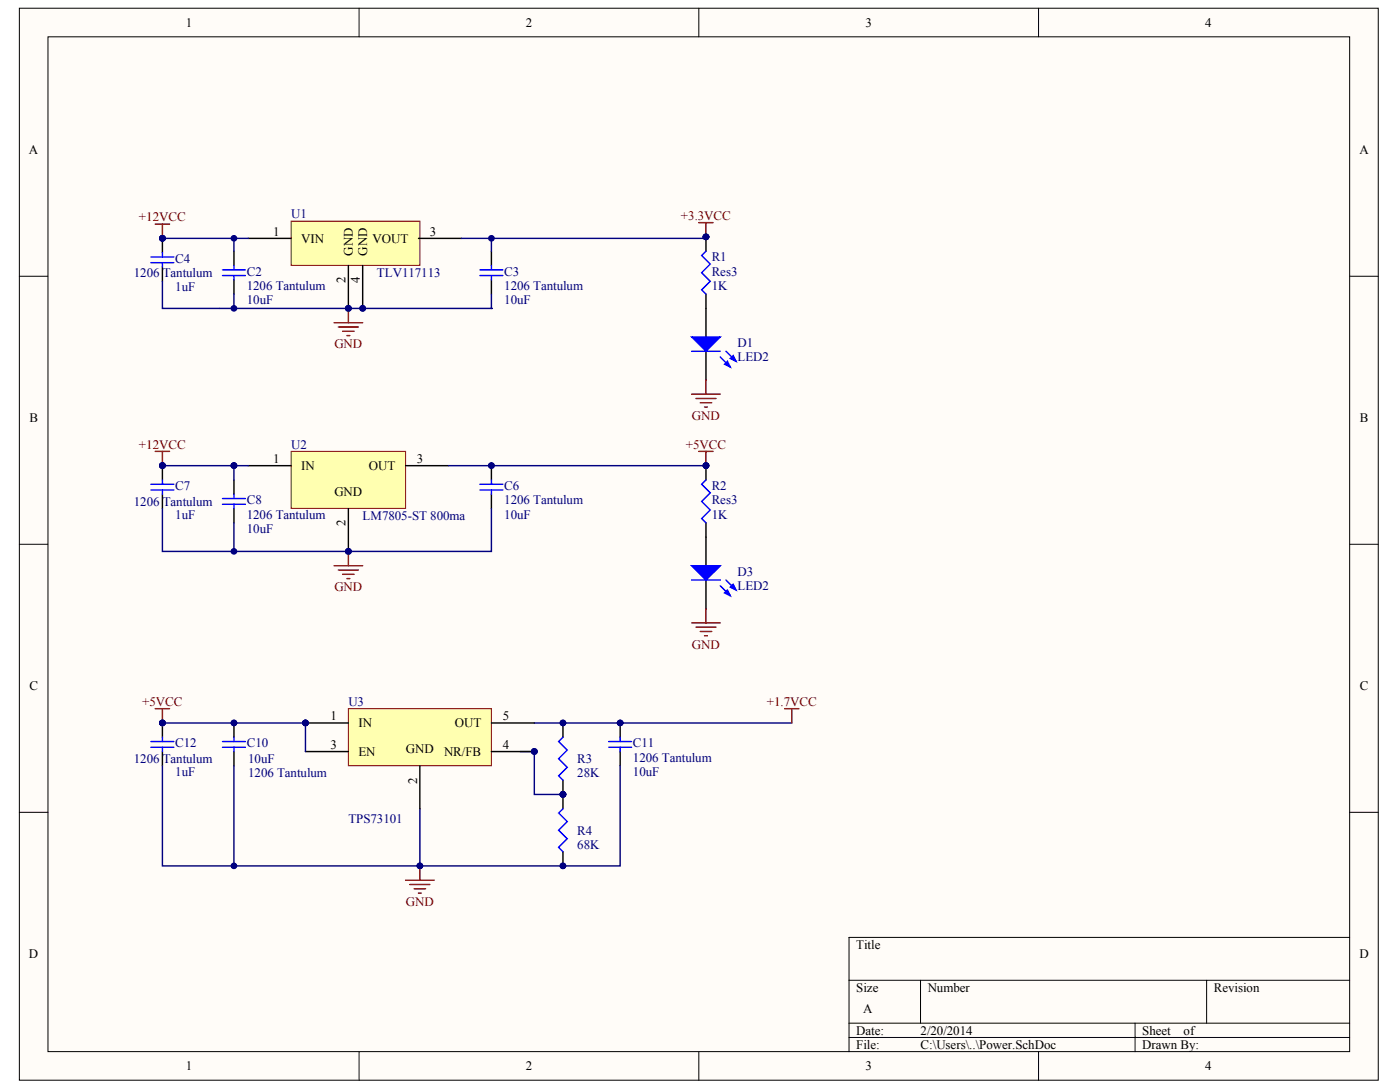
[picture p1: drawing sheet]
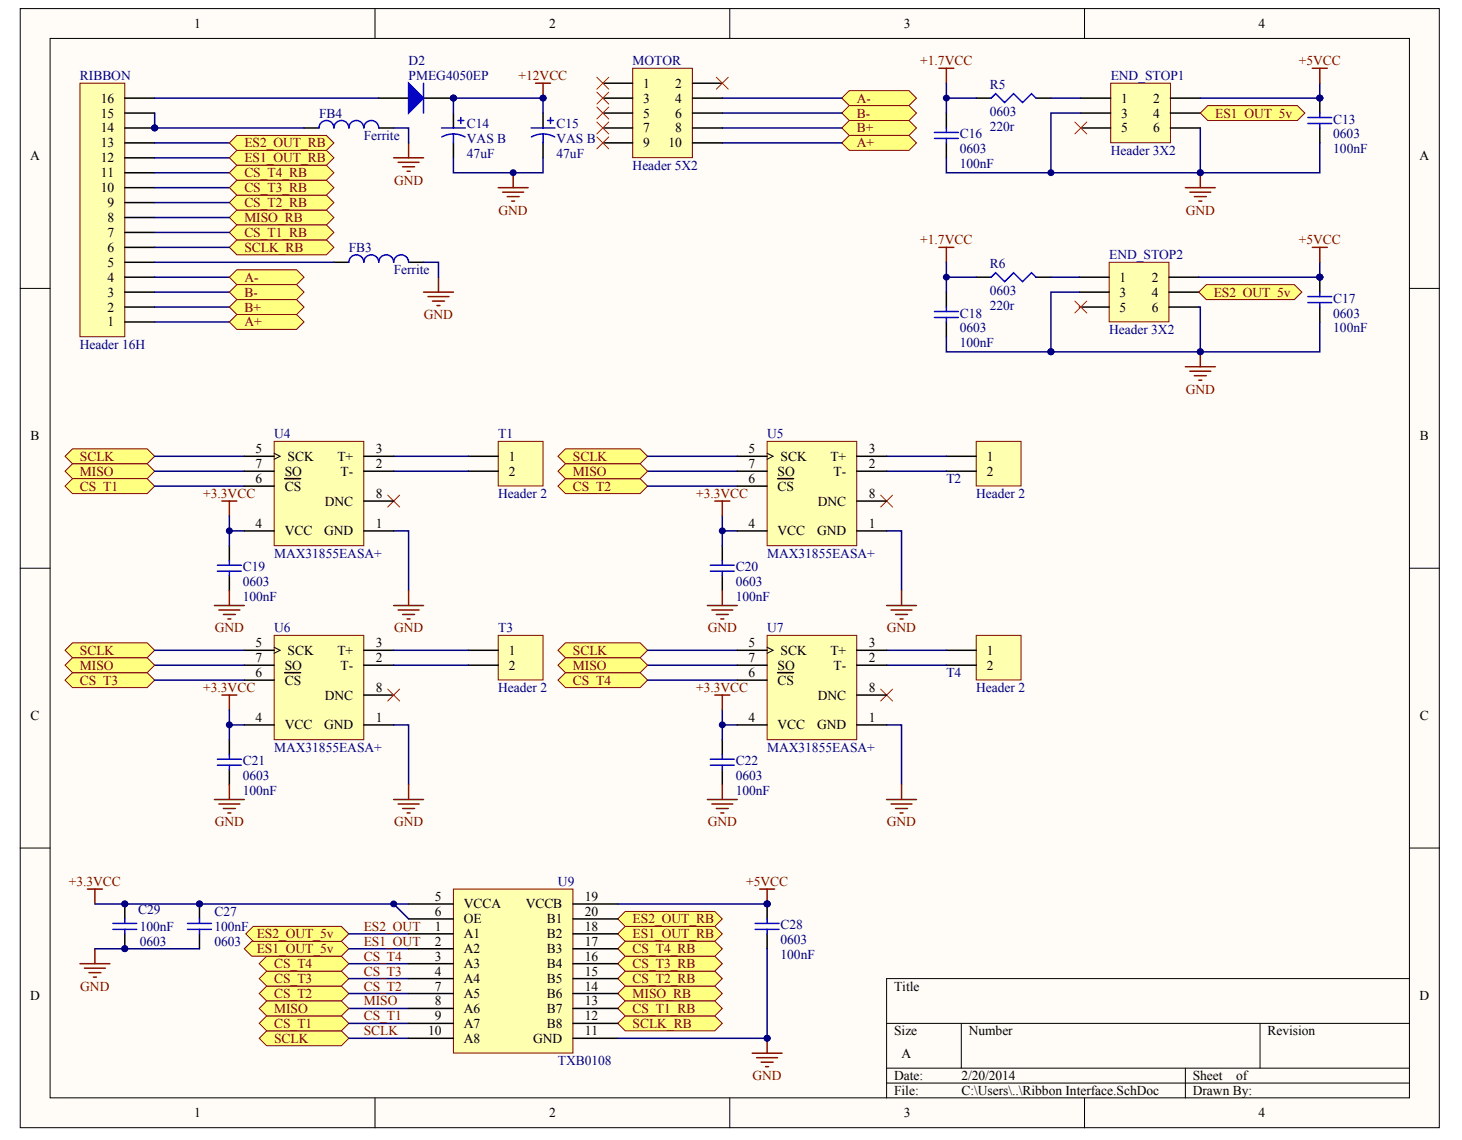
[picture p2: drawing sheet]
# Altium project Cavro Ribbon Interface.PrjPcb
2 sheets, 49 parts. Net scope: flat (ports and power ports of the same name join across sheets).
Board file: Cavro Ribbon Interface Top.PcbDoc
Sheets:
  Ribbon Interface.SchDoc
  Power.SchDoc

## Sheet Ribbon Interface.SchDoc
size A

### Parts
C13  0603  value 100nF  [1608[0603]]
C14  VS C  value 47uF  [Panasonic VS C]
C15  VS C  value 47uF  [Panasonic VS C]
C16  0603  value 100nF  [1608[0603]]
C17  0603  value 100nF  [1608[0603]]
C18  0603  value 100nF  [1608[0603]]
C19  0603  value 100nF  [1608[0603]]
C20  0603  value 100nF  [1608[0603]]
C21  0603  value 100nF  [1608[0603]]
C22  0603  value 100nF  [1608[0603]]
C27  0603  value 100nF  [1608[0603]]
C28  0603  value 100nF  [1608[0603]]
C29  0603  value 100nF  [1608[0603]]
D2  PMEG4050EP  [PMEG4050EP]
END_STOP1  Header 3X2  [HDR2X3]
END_STOP2  Header 3X2  [HDR2X3]
FB3  Ferrite  [SM 0805 - gap trimmed]
FB4  Ferrite  [SM 0805 - gap trimmed]
MOTOR  Header 5X2  [HDR2X5]
R5  0603  value 220r  [J1-0603]
R6  0603  value 220r  [J1-0603]
RIBBON  Header 16H  [HDR1X16H]
T1  Header 2  [HDR1X2]
T2  Header 2  [HDR1X2]
T3  Header 2  [HDR1X2]
T4  Header 2  [HDR1X2]
U4  MAX31855EASA+  [MAXM-S8+4_N]
U5  MAX31855EASA+  [MAXM-S8+4_N]
U6  MAX31855EASA+  [MAXM-S8+4_N]
U7  MAX31855EASA+  [MAXM-S8+4_N]
U9  TXB0108  [TXB0108]

### Ports
A+, A-, B+, B-, CS_T1 (bidir), CS_T1_RB, CS_T2 (bidir), CS_T2_RB, CS_T3 (bidir), CS_T3_RB, CS_T4 (bidir), CS_T4_RB, ES1_OUT_5v, ES1_OUT_RB, ES2_OUT_5v, ES2_OUT_RB, MISO (bidir), MISO_RB, SCLK (bidir), SCLK_RB

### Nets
+1.7VCC: C16.2 C18.2 R5.1 R6.1
+3.3VCC: C19.2 C20.2 C21.2 C22.2 C27.2 C29.2 U4.4(VCC) U5.4(VCC) U6.4(VCC) U7.4(VCC) U9.5(VCCA) U9.6(OE)
+5VCC: C13.2 C17.2 C28.2 END_STOP1.2 END_STOP2.2 U9.19(VCCB)
+12VCC: C14.1 C15.1 D2.1(A)
GND: C13.1 C14.2 C15.2 C16.1 C17.1 C18.1 C19.1 C20.1 C21.1 C22.1 C27.1 C28.1 C29.1 END_STOP1.3 END_STOP1.6 END_STOP2.3 END_STOP2.6 FB3.2 FB4.2 U4.1(GND) U5.1(GND) U6.1(GND) U7.1(GND) U9.11(GND)
CS_T1: U4.6(~{CS}) U9.9(A7) ; port CS_T1
CS_T2: U5.6(~{CS}) U9.7(A5) ; port CS_T2
CS_T3: U6.6(~{CS}) U9.4(A4) ; port CS_T3
CS_T4: U7.6(~{CS}) U9.3(A3) ; port CS_T4
ES1_OUT: END_STOP1.4 U9.2(A2) ; port ES1_OUT_5v
ES2_OUT: END_STOP2.4 U9.1(A1) ; port ES2_OUT_5v
MISO: U4.7(SO) U5.7(SO) U6.7(SO) U7.7(SO) U9.8(A6) ; port MISO
SCLK: U4.5(SCK) U5.5(SCK) U6.5(SCK) U7.5(SCK) U9.10(A8) ; port SCLK
NetD2_2: D2.2(K) RIBBON.16
NetEND_STOP1_1: END_STOP1.1 R5.2
NetEND_STOP2_1: END_STOP2.1 R6.2
NetFB3_1: FB3.1 RIBBON.5
NetFB4_1: FB4.1 RIBBON.14 RIBBON.15
NetMOTOR_4: MOTOR.4 RIBBON.4 ; port A-
NetMOTOR_6: MOTOR.6 RIBBON.3 ; port B-
NetMOTOR_8: MOTOR.8 RIBBON.2 ; port B+
NetMOTOR_10: MOTOR.10 RIBBON.1 ; port A+
NetRIBBON_6: RIBBON.6 U9.12(B8) ; port SCLK_RB
NetRIBBON_7: RIBBON.7 U9.13(B7) ; port CS_T1_RB
NetRIBBON_8: RIBBON.8 U9.14(B6) ; port MISO_RB
NetRIBBON_9: RIBBON.9 U9.15(B5) ; port CS_T2_RB
NetRIBBON_10: RIBBON.10 U9.16(B4) ; port CS_T3_RB
NetRIBBON_11: RIBBON.11 U9.17(B3) ; port CS_T4_RB
NetRIBBON_12: RIBBON.12 U9.18(B2) ; port ES1_OUT_RB
NetRIBBON_13: RIBBON.13 U9.20(B1) ; port ES2_OUT_RB
NetT1_1: T1.1 U4.3(T+)
NetT1_2: T1.2 U4.2(T-)
NetT2_1: T2.1 U5.3(T+)
NetT2_2: T2.2 U5.2(T-)
NetT3_1: T3.1 U6.3(T+)
NetT3_2: T3.2 U6.2(T-)
NetT4_1: T4.1 U7.3(T+)
NetT4_2: T4.2 U7.2(T-)

Not connected (* = marked no-connect by the designer): END_STOP1 5*; END_STOP2 5; MOTOR 1* 2* 3* 5* 7* 9*; U4 8(DNC)*; U5 8(DNC)*; U6 8(DNC)*; U7 8(DNC)*

## Sheet Power.SchDoc
size A

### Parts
C2  1206 Tantulum  value 10uF  [C1206]
C3  1206 Tantulum  value 10uF  [C1206]
C4  1206 Tantulum  value 1uF  [C1206]
C6  1206 Tantulum  value 10uF  [C1206]
C7  1206 Tantulum  value 1uF  [C1206]
C8  1206 Tantulum  value 10uF  [C1206]
C10  1206 Tantulum  value 10uF  [C1206]
C11  1206 Tantulum  value 10uF  [C1206]
C12  1206 Tantulum  value 1uF  [C1206]
D1  LED2  [SM 0805 polarized]
D3  LED2  [SM 0805 polarized]
R1  Res3  value 1K  [SM 0805 - gap trimmed]
R2  Res3  value 1K  [SM 0805 - gap trimmed]
R3  value 28K  [SM 0805 - gap trimmed]  (hidden comment: Res3)
R4  value 68K  [SM 0805 - gap trimmed]  (hidden comment: Res3)
U1  TLV117113  [TLV117112]
U2  LM7805-ST 800ma  [DPAK-3]
U3  TPS73101  [TPS73101]

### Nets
+1.7VCC: C11.2 R3.2 U3.5(OUT)
+3.3VCC: C3.2 R1.2 U1.3(VOUT)
+5VCC: C6.2 C10.2 C12.2 R2.2 U2.3(OUT) U3.1(IN) U3.3(EN)
+12VCC: C2.2 C4.2 C7.2 C8.2 U1.1(VIN) U2.1(IN)
GND: C2.1 C3.1 C4.1 C6.1 C7.1 C8.1 C10.1 C11.1 C12.1 D1.1(A) D3.1(A) R4.1 U1.2(GND) U1.4(GND) U2.2(GND) U3.2(GND)
NetD1_2: D1.2(K) R1.1
NetD3_2: D3.2(K) R2.1
NetR3_1: R3.1 R4.2 U3.4(NR/FB)

## Nets that join several sheets
+1.7VCC: Ribbon Interface (C16.2 C18.2 R5.1 R6.1), Power (C11.2 R3.2 U3.5)
+3.3VCC: Ribbon Interface (12 pins), Power (C3.2 R1.2 U1.3)
+5VCC: Ribbon Interface (6 pins), Power (7 pins)
+12VCC: Ribbon Interface (C14.1 C15.1 D2.1), Power (6 pins)
GND: Ribbon Interface (24 pins), Power (16 pins)
